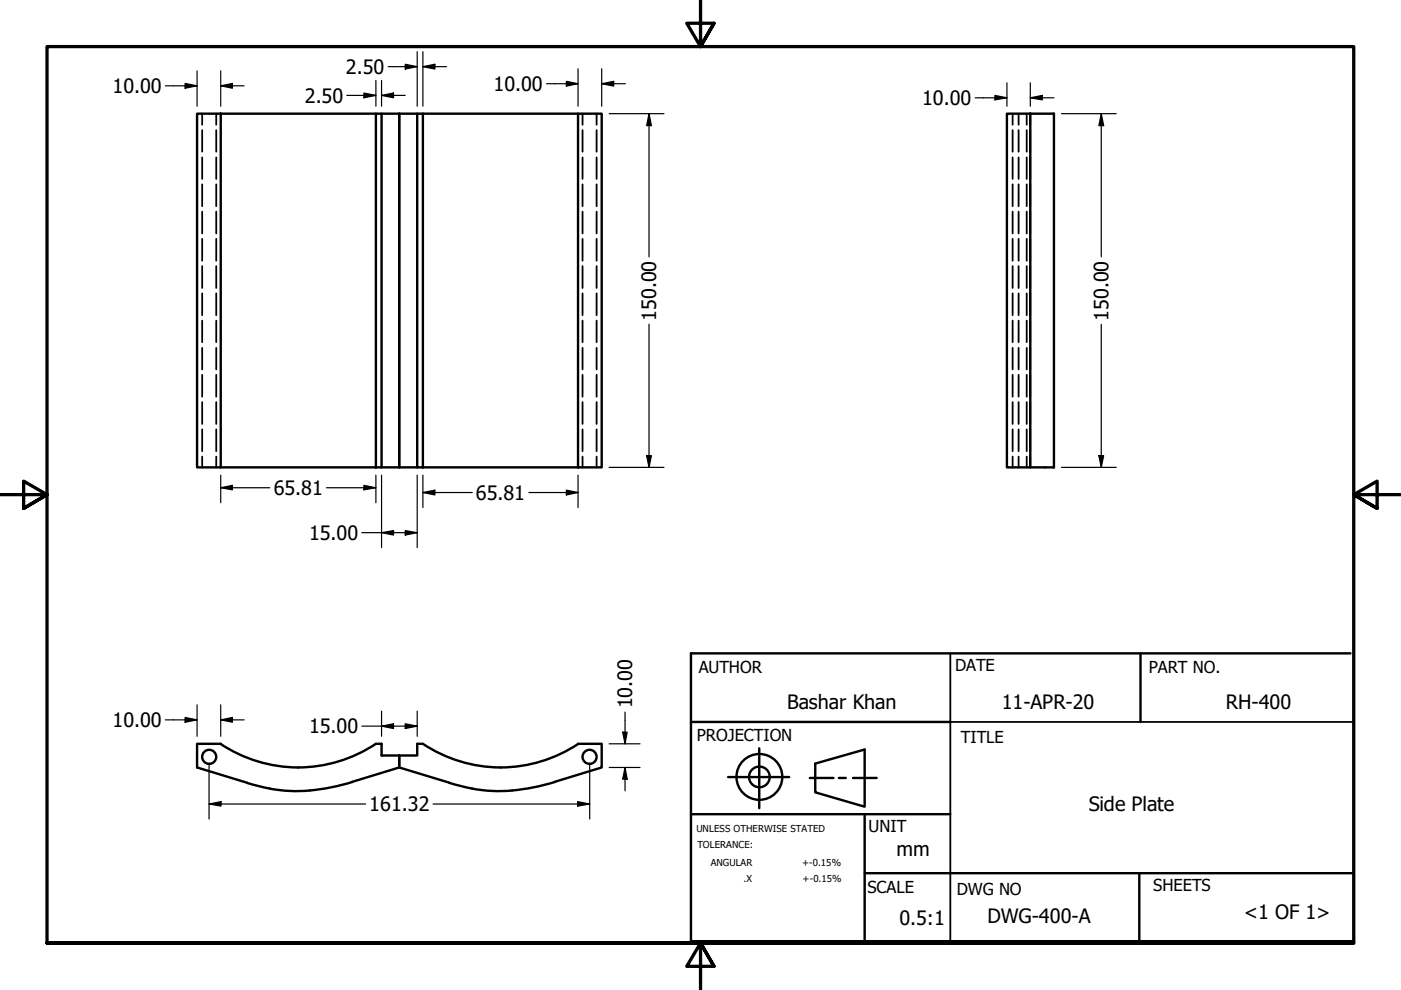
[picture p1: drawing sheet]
<svg xmlns="http://www.w3.org/2000/svg" width="297mm" height="210mm" viewBox="0 0 297 210" stroke-linecap="round" stroke-linejoin="round" font-family="sans-serif">
<!-- layer: Hidden (ANSI) -->
<g fill="none" stroke="#000" stroke-width=".38">
<path d="M42.9 24.1v2.4M42.9 27.6v4.6M42.9 33.4v4.5M42.9 39.1v4.6M45.8 24.1v2.4M45.8 27.6v4.6M45.8 33.4v4.5M45.8 39.1v4.6M123.5 24.1v2.4M123.5 27.6v4.6M123.5 33.4v4.5M123.5 39.1v4.6"/>
<path d="M126.5 24.1v2.4M126.5 27.6v4.6M126.5 33.4v4.5M126.5 39.1v4.6M214.7 24.1v2.4M214.7 27.6v4.6M214.7 33.4v4.5M214.7 39.1v4.6M216 24.1v2.4M216 27.6v4.6M216 33.4v4.5M216 39.1v4.6"/>
<path d="M217.7 24.1v2.4M217.7 27.6v4.6M217.7 33.4v4.5M217.7 39.1v4.6M218.4 24.1v2.4M218.4 27.6v4.6M218.4 33.4v4.5M218.4 39.1v4.6M42.9 44.9v4.6M42.9 50.6v4.7M42.9 56.4v4.7M45.8 44.9v4.6"/>
<path d="M45.8 50.6v4.7M45.8 56.4v4.7M123.5 44.9v4.6M123.5 50.6v4.7M123.5 56.4v4.7M126.5 44.9v4.6M126.5 50.6v4.7M126.5 56.4v4.7M214.7 44.9v4.6M214.7 50.6v4.7M214.7 56.4v4.7M216 44.9v4.6"/>
<path d="M216 50.6v4.7M216 56.4v4.7M217.7 44.9v4.6M217.7 50.6v4.7M217.7 56.4v4.7M218.4 44.9v4.6M218.4 50.6v4.7M218.4 56.4v4.7M42.9 62.2v4.6M42.9 68v4.6M42.9 73.8v4.5M42.9 79.5v4.6"/>
<path d="M45.8 62.2v4.6M45.8 68v4.6M45.8 73.8v4.5M45.8 79.5v4.6M123.5 62.2v4.6M123.5 68v4.6M123.5 73.8v4.5M123.5 79.5v4.6M126.5 62.2v4.6M126.5 68v4.6M126.5 73.8v4.5M126.5 79.5v4.6"/>
<path d="M214.7 62.2v4.6M214.7 68v4.6M214.7 73.8v4.5M214.7 79.5v4.6M216 62.2v4.6M216 68v4.6M216 73.8v4.5M216 79.5v4.6M217.7 62.2v4.6M217.7 68v4.6M217.7 73.8v4.5M217.7 79.5v4.6"/>
<path d="M218.4 62.2v4.6M218.4 68v4.6M218.4 73.8v4.5M218.4 79.5v4.6M42.9 85.3v4.6M42.9 91v4.7M42.9 96.8v2.3M45.8 85.3v4.6M45.8 91v4.7M45.8 96.8v2.3M123.5 85.3v4.6M123.5 91v4.7"/>
<path d="M123.5 96.8v2.3M126.5 85.3v4.6M126.5 91v4.7M126.5 96.8v2.3M214.7 85.3v4.6M214.7 91v4.7M214.7 96.8v2.3M216 85.3v4.6M216 91v4.7M216 96.8v2.3M217.7 85.3v4.6M217.7 91v4.7"/>
<path d="M217.7 96.8v2.3M218.4 85.3v4.6M218.4 91v4.7M218.4 96.8v2.3"/>
</g>
<!-- layer: Visible (ANSI) -->
<g fill="none" stroke="#000" stroke-width=".51">
<path d="M41.8 24.1h5v75h-5zM46.8 24.1h32.9M79.7 24.1h1.2v75h-1.2zM80.9 24.1h3.7v75h3.9M88.5 24.1h-3.9v75h-3.7M88.5 24.1h1.2v75h-1.2zM89.7 24.1h32.9M122.6 24.1h5v75h-5zM213.5 24.1h4.9v75h-4.9zM218.4 24.1h5.1v75h-5.1M46.8 99.1h32.9M89.7 99.1h32.9"/>
<path d="M46.8 157.7a30 30 0 0 0 16.4 5M46.8 157.7h-5v5l10.6 3.3M79.7 157.7a30 30 0 0 1-16.5 5M79.7 157.7h1.2v2.5h3.7M89.7 157.7h-1.2v2.5h-3.9M89.7 157.7a29.6 29.6 0 0 0 32.9 0M122.6 157.7h5v5l-10 3.1M52.4 166l4.8 1.2M74.7 165.8a37.1 37.1 0 0 1-17.5 1.4M84.6 160.2v2.5l-9.9 3.1M84.6 160.2v2.5l10.7 3.3M95.3 166l4.8 1.2"/>
<path d="M100.2 167.2a30 30 0 0 0 8.4 .4M117.6 165.8l-4.4 1.1-4.6 .7"/>
<circle cx="44.4" cy="160.5" r="1.49"/>
<circle cx="125" cy="160.5" r="1.49"/>
</g>
<!-- layer: Border (ANSI) -->
<path d="M148.5 -.1v10l-2.9-5h5.8l-2.9 5 2.9-5M0 104.9h10l-5-2.9v5.8l5-2.9-5 2.9M297 104.9h-10l5-2.9v5.8l-5-2.9 5 2.9M10 199.9v-190h277v190h-277h277M151.4 204.9l-2.9-5 2.9 5h-5.8l2.9-5v10" fill="none" stroke="#000" stroke-width=".7"/>
<!-- layer: Title (ANSI) -->
<g fill="none" stroke="#000" stroke-width=".51">
<path d="M241.8 138.5v14.6M286.3 138.5h-139.8v61.1h140.5M146.5 153.1h55M161 158.7v12.7M146.5 172.6h55M154.4 164.8h12.9M171.7 164.9h5M172.8 161.9l10.5-3v12.1l-10.5-3zM177.9 164.9h1.4M180.8 164.9h5.1M183.3 172.6v27.3M183.3 185.1h103.5"/>
<path d="M241.6 185.1v14.8"/>
<circle cx="161" cy="164.7" r="4.9"/>
<circle cx="161" cy="164.7" r="2.19"/>
</g>
<path d="M201.5 138.5v61.1M201.5 153.1h85.3M139.3 199.9h147.5" fill="none" stroke="#000" stroke-width=".38"/>
<!-- layer: Dimension (ANSI) -->
<g fill="none" stroke="#000" stroke-width=".25">
<path d="M35.1 18.2h6.7M39.2 17.7l2.6 .5-2.6 .5zM41.8 15v7.5M46.8 18.2l2.5-.5v1zM46.8 15v7.5M46.8 18.2h5M77.2 19.7l2.5 .5-2.5 .5zM79.7 17.1v5.4M80.9 17.1v5.4M82.3 14.1h6.2M85.9 13.6l2.6 .5-2.6 .5zM88.5 11v11.5"/>
<path d="M89.7 14.1l2.5-.5v1zM89.7 11v11.5M89.7 14.1h5M115.9 17.8h6.7M120.1 17.2l2.5 .6-2.5 .5zM122.6 14.6v7.9M127.6 17.8l2.5-.6v1.1zM127.6 17.8h5M127.6 14.6v7.9M213.5 17.6v4.9M218.4 17.6v4.9M73.5 20.2h6.2"/>
<path d="M80.9 20.2l2.5-.5v1zM80.9 20.2h5M129.2 24.1h11.6M137.6 24.1l.5 2.5h-1zM137.6 24.1v30.4M206.8 20.7h6.7M210.9 20.2l2.6 .5-2.6 .5zM218.4 20.7l2.6-.5v1zM218.4 20.7h5.1M225 24.1h11.7M233.5 24.1l.5 2.5h-1zM233.5 24.1v30.4"/>
<path d="M137.6 68.7v30.4M233.5 68.7v30.4M129.2 99.1h11.6M137.1 96.6h1l-.5 2.5zM225 99.1h11.7M233 96.6h1l-.5 2.5zM46.8 103.4l2.5-.5v1zM46.8 100.7v5.9M46.8 103.4h10.4M69.2 103.4h10.5M76.7 112.9h11.8M77.2 102.9l2.5 .5-2.5 .5z"/>
<path d="M79.7 100.7v5.9M80.9 112.9l2.5-.4v.9zM80.9 100.7v15.4M85.9 112.5l2.6 .4-2.6 .5zM88.5 100.7v15.4M89.7 104.4l2.5-.5v1zM89.7 104.4h10.4M89.7 100.7v6.9M112.1 104.4h10.5M120.1 103.9l2.5 .5-2.5 .5zM122.6 100.7v6.9M35.1 152.6h6.7"/>
<path d="M39.2 152.1l2.6 .5-2.6 .5zM41.8 149.5v6.6M46.8 152.6l2.5-.5v1zM46.8 152.6h5M46.8 149.5v6.6M76.7 154h11.8M80.9 154l2.5-.5v1zM80.9 150.8v5.3M85.9 153.5l2.6 .5-2.6 .5zM88.5 150.8v5.3M129.2 157.7h6.5M132 155.2h1l-.5 2.5z"/>
<path d="M132.5 151v6.7M44.3 170.5l2.6-.5v.9zM44.3 170.5h33.2M44.3 162v11.6M91.8 170.5h33.2M122.5 170l2.5 .5-2.5 .4zM125 162v11.6M129.2 162.7h6.5M132.5 162.7l.5 2.5h-1zM132.5 162.7v5"/>
</g>
<g fill="#000">
<path d="M39.2 17.7l2.6 .5-2.6 .5z" fill-rule="evenodd"/>
<path d="M46.8 18.2l2.5-.5v1z" fill-rule="evenodd"/>
<path d="M80.9 20.2l2.5-.5v1z" fill-rule="evenodd"/>
<path d="M85.9 13.6l2.6 .5-2.6 .5z" fill-rule="evenodd"/>
<path d="M89.7 14.1l2.5-.5v1z" fill-rule="evenodd"/>
<path d="M120.1 17.2l2.5 .6-2.5 .5z" fill-rule="evenodd"/>
<path d="M127.6 17.8l2.5-.6v1.1z" fill-rule="evenodd"/>
<path d="M77.2 19.7l2.5 .5-2.5 .5z" fill-rule="evenodd"/>
<path d="M137.6 24.1l.5 2.5h-1z" fill-rule="evenodd"/>
<path d="M210.9 20.2l2.6 .5-2.6 .5z" fill-rule="evenodd"/>
<path d="M218.4 20.7l2.6-.5v1z" fill-rule="evenodd"/>
<path d="M233.5 24.1l.5 2.5h-1z" fill-rule="evenodd"/>
<path d="M137.1 96.6h1l-.5 2.5z" fill-rule="evenodd"/>
<path d="M233 96.6h1l-.5 2.5z" fill-rule="evenodd"/>
<path d="M46.8 103.4l2.5-.5v1z" fill-rule="evenodd"/>
<path d="M77.2 102.9l2.5 .5-2.5 .5z" fill-rule="evenodd"/>
<path d="M80.9 112.9l2.5-.4v.9z" fill-rule="evenodd"/>
<path d="M85.9 112.5l2.6 .4-2.6 .5z" fill-rule="evenodd"/>
<path d="M89.7 104.4l2.5-.5v1z" fill-rule="evenodd"/>
<path d="M120.1 103.9l2.5 .5-2.5 .5z" fill-rule="evenodd"/>
<path d="M39.2 152.1l2.6 .5-2.6 .5z" fill-rule="evenodd"/>
<path d="M46.8 152.6l2.5-.5v1z" fill-rule="evenodd"/>
<path d="M80.9 154l2.5-.5v1z" fill-rule="evenodd"/>
<path d="M85.9 153.5l2.6 .5-2.6 .5z" fill-rule="evenodd"/>
<path d="M132 155.2h1l-.5 2.5z" fill-rule="evenodd"/>
<path d="M44.3 170.5l2.6-.5v.9z" fill-rule="evenodd"/>
<path d="M122.5 170l2.5 .5-2.5 .4z" fill-rule="evenodd"/>
<path d="M132.5 162.7l.5 2.5h-1z" fill-rule="evenodd"/>
</g>
<g font-size="4.2">
<text x="73.3" y="15.7">2.50</text>
<text x="23.9" y="19.7">10.00</text>
<text x="64.6" y="21.8">2.50</text>
<text x="104.6" y="19.3">10.00</text>
<text x="195.5" y="22.3">10.00</text>
<text x="139.1" y="68" transform="rotate(-90 139.1 68)">150.00</text>
<text x="235" y="68" transform="rotate(-90 235 68)">150.00</text>
<text x="58" y="104.9">65.81</text>
<text x="100.9" y="106">65.81</text>
<text x="65.5" y="114.5">15.00</text>
<text x="23.9" y="154.1">10.00</text>
<text x="65.5" y="155.5">15.00</text>
<text x="134" y="150.2" transform="rotate(-90 134 150.2)">10.00</text>
<text x="166.9" y="150.3">Bashar Khan</text>
<text x="212.4" y="150.3">11-APR-20</text>
<text x="259.9" y="150.4">RH-400</text>
<text x="78.3" y="172">161.32</text>
<text x="230.8" y="171.9">Side Plate</text>
<text x="190.1" y="181.5">mm</text>
<text x="190.7" y="196.2">0.5:1</text>
<text x="209.4" y="195.7">DWG-400-A</text>
<text x="263.7" y="194.9">&lt;1 OF 1&gt;</text>
</g>
<g font-size="3.5">
<text x="148.1" y="142.8">AUTHOR</text>
<text x="202.5" y="142.2">DATE</text>
<text x="243.6" y="142.8">PART NO.</text>
<text x="147.8" y="157.2">PROJECTION</text>
<text x="203.7" y="157.5">TITLE</text>
<text x="184.1" y="176.4">UNIT</text>
<text x="184" y="189.3">SCALE</text>
<text x="202.9" y="189.7">DWG NO</text>
<text x="244.5" y="188.9">SHEETS</text>
</g>
<g font-size="2">
<text x="147.6" y="176.4">UNLESS OTHERWISE STATED</text>
<text x="147.9" y="179.9">TOLERANCE:</text>
<text x="150.7" y="183.6">ANGULAR</text>
<text x="170.1" y="183.7">+-0.15%</text>
<text x="157.6" y="187">.X</text>
<text x="170.2" y="187">+-0.15%</text>
</g>
</svg>
